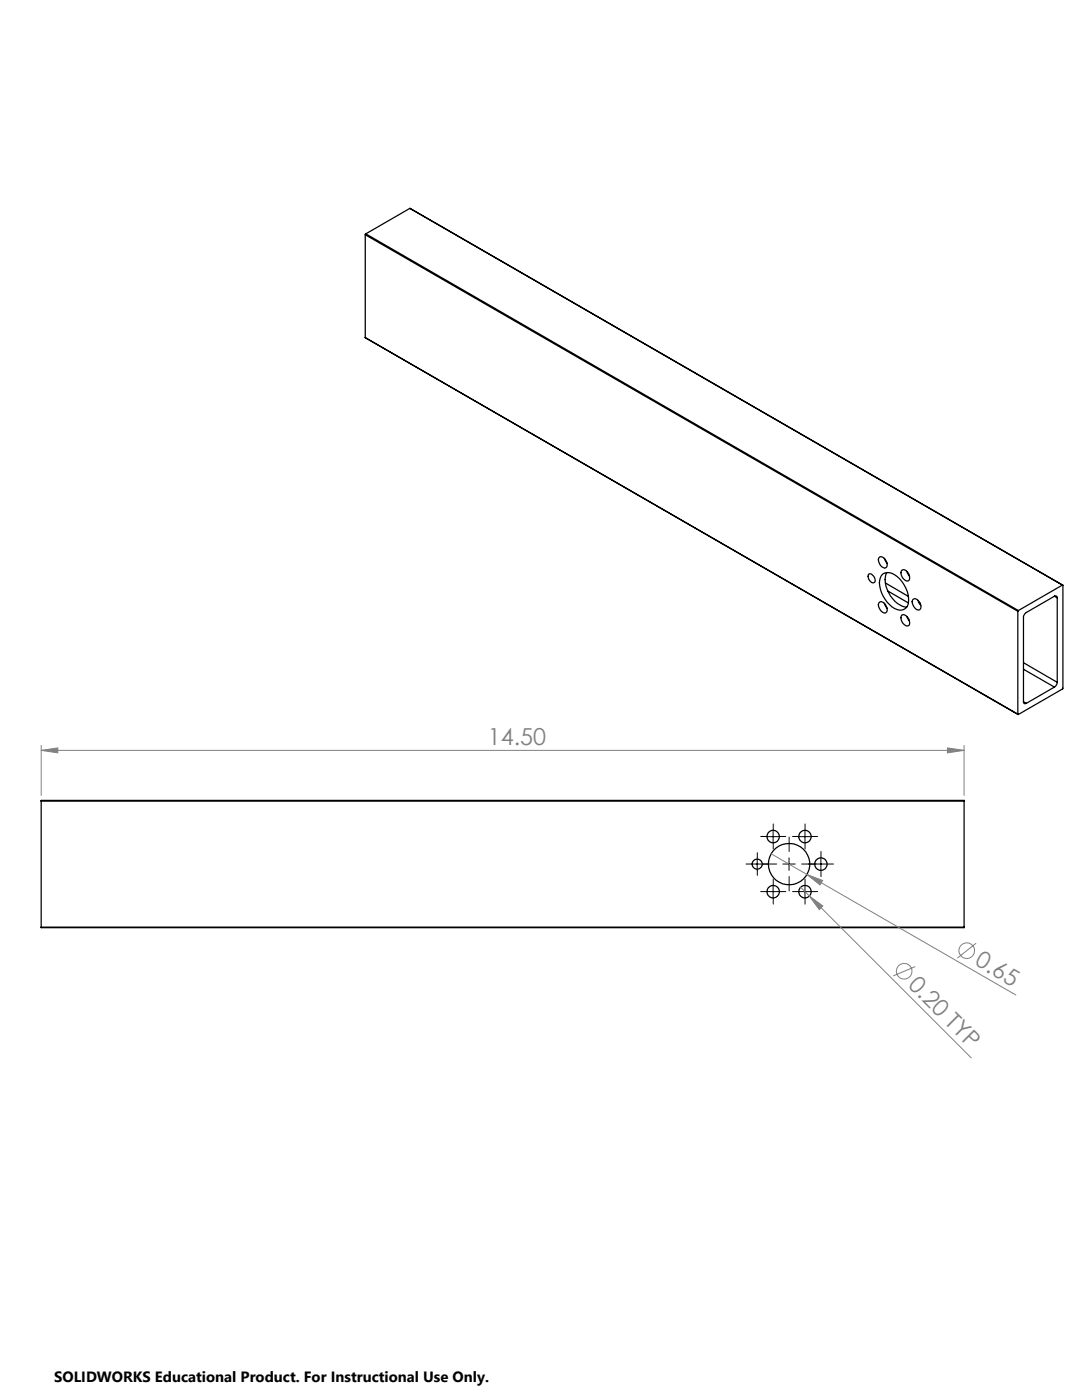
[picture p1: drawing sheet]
<svg xmlns="http://www.w3.org/2000/svg" width="216mm" height="279mm" viewBox="0 0 216 279" stroke-linecap="round" stroke-linejoin="round" font-family="sans-serif">
<g fill="none" stroke="#000" stroke-width=".25">
<path d="M72.9 46.8l130.2 75.2M72.9 46.8v20.6M73 46.7l-.1 .1M73 46.7l130.2 75.1M81.8 41.6l130.3 75.2M81.8 41.6l130.2 75.2M81.8 41.6l-8.8 5.1M72.9 67.4h.1M72.9 67.4l130.2 75.2M173.4 114.5a1.21 1.21 0 0 1 1.1 1.7 .93 .93 0 0 1-1.3-.9v-.6zM175.5 111.2a1.41 1.41 0 0 1 1.4 2l-.2 .1a1.46 1.46 0 0 1-1.2-2.1zM175.9 114.8a1.93 1.93 0 0 1 2.6-.1 5.9 5.9 0 0 1 2.5 6.3 1.75 1.75 0 0 1-2.5 .5 6.2 6.2 0 0 1-3-5.8z"/>
<path d="M176.5 111.4l.5 1M176.7 116.3l4.6 2.7M177 114.3a4.9 4.9 0 0 0 1.2 5.2 3.9 3.9 0 0 0 2.7 1.6M177.1 117.9l4.2 2.4M180 113.8a1.23 1.23 0 0 1 1.5 1.3l-.1 .6a.96 .96 0 0 1-1.4-.7 1.13 1.13 0 0 1 0-1.2zM180.9 114l.6 1M182.2 119.6a1.13 1.13 0 0 1 1.5 1 .66 .66 0 0 1-.1 1 .66 .66 0 0 1-.9-.1l-.3-.3a1.4 1.4 0 0 1-.2-1.6zM183.2 119.8l.5 1M210.4 119a.35 .35 0 0 1 .4 0 .35 .35 0 0 1 .2 .3M210.4 119l-5.6 3.2-.5 .7-.1 17.2M210.4 119l.6 .3M211 119.3v16.9"/>
<path d="M212 116.8h.1v20.7l-8.9 5.1h-.1v-20.6M212 116.8l-8.8 5M175.5 120.2a1.11 1.11 0 0 1 1.4 1 .74 .74 0 0 1-.4 1.1 1.59 1.59 0 0 1-1-2.1zM176.5 120.4l.5 1M180 122.8a1.28 1.28 0 0 1 1.5 1.3 .59 .59 0 0 1-.3 .8 .59 .59 0 0 1-.8-.2 1.5 1.5 0 0 1-.4-1.9zM180.9 123l.6 1M183.3 120.2l.3 .2M203.2 121.8l-.1 .2M204.2 132.3l6.8 3.9M204.2 133.6l6.2 3.5M210.4 137.1l-5.6 3.3M211 136.2l-.3 .6-.3 .3"/>
<path d="M8.2 159.9v-.2h184.2v.2M8.2 159.9h184.2M8.2 159.9v25.1M192.4 159.9v25.1M204.2 140.1a.35 .35 0 0 0 .2 .3 .35 .35 0 0 0 .4 0M204.2 140.1l.6 .3M8.2 185v.1h184.2v-.1M8.2 185h184.2"/>
<circle cx="151.1" cy="172.4" r="1.01"/>
<circle cx="154.3" cy="178" r="1.24"/>
<circle cx="154.3" cy="167" r="1.25"/>
<circle cx="157.4" cy="172.5" r="4.1"/>
<circle cx="160.6" cy="178" r="1.24"/>
<circle cx="160.6" cy="167" r="1.25"/>
<circle cx="163.8" cy="172.5" r="1.25"/>
</g>
<g fill="none" stroke="#808080" stroke-width=".2">
<path d="M8.2 149.8l3.3-.5v.9zM8.2 148.8v10M8.2 149.8h184.2M189.1 149.3l3.3 .5-3.3 .4zM192.4 148.8v10M153.9 170.4l48.8 28.2M159.7 177.1l1.8 1.7M161 174.5l3.1 1.2-.5 .9zM161.5 178.8l2.7 2-.7 .7zM161.5 178.8l32.3 32.3M182.6 192.9l-4.4 1.9M194.8 188.2l-3.8 3"/>
<circle cx="180.4" cy="193.8" r="1.56"/>
<circle cx="192.9" cy="189.7" r="1.56"/>
</g>
<g fill="none" stroke="#000" stroke-width=".2" stroke-dasharray="15.2 1.3 1.3 1.3">
<path d="M149.9 172.4h-1M151.1 171.2v-1M151.1 173.7v1M152.4 172.4h1M153 177.9h-1.2M153 166.9h-1.2M154.3 176.7v-1.3M154.3 179.2v1.2M154.3 165.7v-1.3M154.3 168.2v1.2M155 172.4h-2.9M155.5 177.9h1.3"/>
<path d="M155.5 166.9h1.3M157.5 169.9v-2.8M157.5 174.9v2.9M159.4 166.9h-1.3M159.4 177.9h-1.3M160 172.4h2.8M160.6 165.7v-1.3M160.6 168.2v1.2M160.6 176.7v-1.3M160.6 179.2v1.2M161.9 166.9h1.2M161.9 177.9h1.2"/>
<path d="M162.6 172.4h-1.3M163.8 171.2v-1.3M163.8 173.7v1.2M165.1 172.4h1.2"/>
</g>
<g fill="none" stroke="#000" stroke-width=".2">
<path d="M149.9 172.4h2.4M151.1 171.2v2.5M153 167h2.5M153 177.9h2.5M154.3 165.7v2.5M154.3 176.7v2.5M156.2 172.4h2.5M157.4 171.2v2.5M159.4 167h2.5M159.4 177.9h2.5M160.6 165.7v2.5M160.6 176.7v2.5"/>
<path d="M162.6 172.4h2.4M163.8 171.2v2.5"/>
</g>
<g fill="#808080">
<path d="M161.5 178.8l2.7 2-.7 .7z"/>
<path d="M161 174.5l3.1 1.2-.5 .9z"/>
<path d="M8.2 149.8l3.3-.5v.9zM189.1 149.3l3.3 .5-3.3 .4z"/>
</g>
<g font-size="4.7" fill="#808080">
<text x="97.4" y="148.7">14.50</text>
<text x="181" y="196.8" transform="rotate(45 181 196.8)">0.20 TYP</text>
<text x="194.3" y="192.5" transform="rotate(30 194.3 192.5)">0.65</text>
</g>
<text font-size="3" x="10.8" y="275.7">SOLIDWORKS Educational Product. For Instructional Use Only.</text>
</svg>
